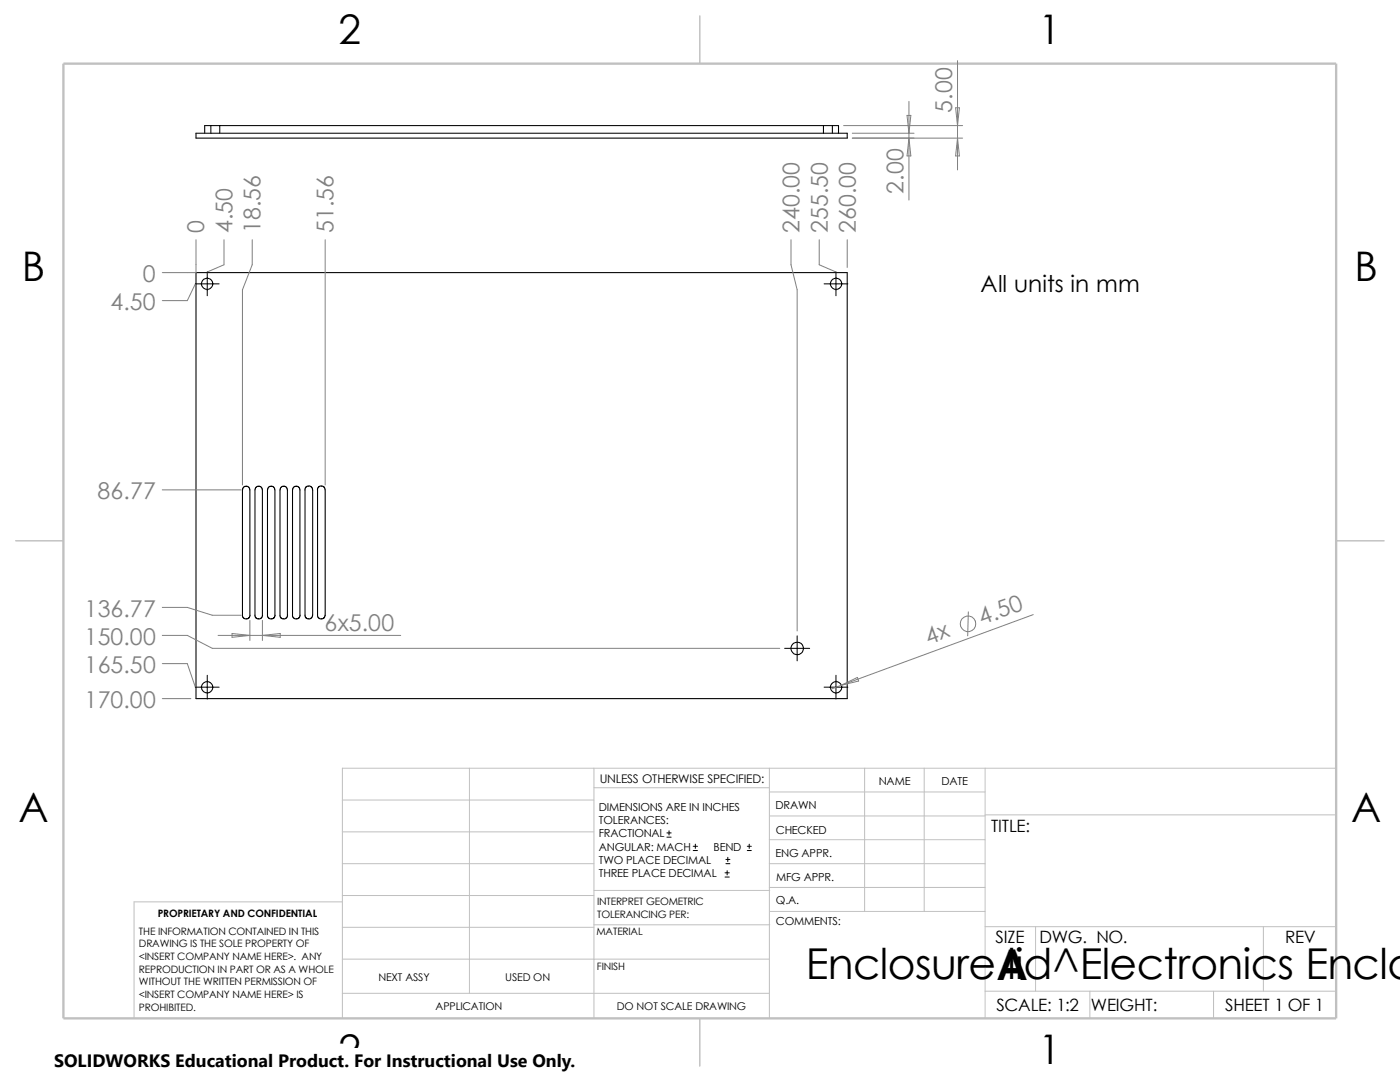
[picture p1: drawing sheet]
<svg xmlns="http://www.w3.org/2000/svg" width="279mm" height="216mm" viewBox="0 0 279 216" stroke-linecap="round" stroke-linejoin="round" font-family="sans-serif">
<g fill="none" stroke="#c0c0c0" stroke-width=".2">
<path d="M68.3 159.6h50.2M93.7 153.3v44.9M118.5 157.2h35M118.5 153.3v49.9M153.5 158h43.1M153.5 153.3v49.9M172.6 153.3v28.6M184.4 153.3v28.6M196.6 153.3v49.9M266.7 153.3h-198.4v49.9M68.3 172.3h50.2M68.3 166h50.2"/>
<path d="M68.3 180h-41.5v23.2M68.3 178.7h50.2M118.5 177.7h35.1M153.5 172.3h43.1M153.5 177.1h43.1M153.5 162.8h43.1M153.5 167.6h43.1M196.6 162.6h70.1M68.3 191.4h85.2M68.3 198.2h85.2M68.3 185h50.2M118.5 184.5h35.1"/>
<path d="M153.6 181.9h43M196.6 184.9h70.1M196.6 197.8h70.1M206.7 184.9v12.9M217.5 197.8v5.4M242.2 197.8v5.4M252.1 184.9v12.9"/>
</g>
<path d="M139.7 3.2v9.5M3.1 107.9h9.6M266.7 107.9h9.5M139.7 203.2v9.5" fill="none" stroke="#c0c0c0" stroke-width=".21"/>
<path d="M12.7 12.7h254v190.5h-254z" fill="none" stroke="#c0c0c0" stroke-width=".47"/>
<g fill="none" stroke="#000" stroke-width=".21">
<path d="M39.1 26.6h130v1h-130zM42.1 25.1h-1.2v1.5M42.1 25.1v1.5M42.1 25.1h1.8M43.9 25.1v1.5M43.9 25.1h120.4M164.3 25.1h1.8M164.3 25.1v1.5M166.1 25.1h1.2v1.5M166.1 25.1v1.5M39.1 54.4h130v85h-130zM48.6 97.2l.3-.2h.5l.3 .2 .2 .5v25.1l-.2 .5-.6 .2-.5-.1-.2-.4v-25.3z"/>
<path d="M51.1 97.2l.3-.2h.5l.3 .2 .2 .5v25.1l-.2 .5-.6 .2-.5-.1-.2-.4v-25.3zM53.6 97.2l.3-.2h.5l.3 .2 .2 .5v25.1l-.2 .5-.6 .2-.5-.1-.2-.4v-25.3zM60.9 97.7v25.3l.2 .4 .5 .1 .5-.2 .3-.5v-25.1l-.2-.5-.6-.3-.5 .2-.3 .6M63.4 97.7v25.3l.2 .4 .5 .1 .5-.2 .3-.5v-25.1l-.2-.5-.6-.3-.5 .2-.3 .6M57.4 122.8v-25.1l-.2-.5-.6-.2-.5 .2-.2 .5v25.3l.2 .4 .5 .1 .5-.2 .3-.5M59.9 122.8v-25.1l-.3-.5-.5-.2-.5 .2-.2 .5v25.3l.2 .4 .5 .1 .5-.2 .3-.5"/>
<circle cx="41.4" cy="56.6" r="1.11"/>
<circle cx="166.9" cy="56.6" r="1.11"/>
<circle cx="41.3" cy="137.1" r="1.12"/>
<circle cx="159.1" cy="129.4" r="1.26"/>
<circle cx="166.9" cy="137.1" r="1.13"/>
</g>
<g fill="none" stroke="#808080" stroke-width=".2">
<path d="M191.1 12.1v21.8M168.4 25.1h23.7M170.1 27.6h22M170.1 26.6h12.3M181 23h.8l-.4 3.6zM181.4 27.6l.4 3.5h-.8zM181.4 20.2v19.7M190.7 21.5h.8l-.4 3.6zM191.1 27.6l.4 3.5h-.8zM39 56.6l-1.6 3.4h-5M39.1 47.8v6.6h-6.7M44.7 47.8v5l-3.3 1.5"/>
<path d="M50.3 47.8v5l-1.9 5v39M64.9 47.8v49M157.9 47.8v5l1.2 5v68.1M163.5 47.8v5l3.3 1.5M169.1 47.8v5.6M32.4 97.7h15.7M32.4 126.8h5l5 2.6h113.2M32.4 132.4h5l1.6 4.7M32.4 139.4h5.7M32.4 121.2h5l5 1.6h5.7M43.5 126.8h36.5M46.3 126.4l3.6 .4-3.6 .4z"/>
<path d="M49.9 123.8v4M52.4 126.8l3.5-.4v.8zM52.4 123.8v4M167.9 136.7l-2.1 .8M167.9 136.7l3.2-1.5 .3 .7zM193.3 122.1l-.2 4.8M206.2 122.6l-38.3 14.1"/>
<circle cx="193.2" cy="124.5" r="1.56"/>
</g>
<g fill="none" stroke="#000" stroke-width=".2">
<path d="M39 56.6h4.7M41.4 54.3v4.7M164.5 56.6h4.7M166.8 54.3v4.7M39 137.1h4.7M41.4 134.7v4.8M156.6 129.4h5M159.1 126.9v5M164.5 137.1h4.7M166.8 134.7v4.8M133.1 167h.8M133.1 166.2h.8"/>
<path d="M133.5 165.8v.8M138.3 169.7h.9M138.3 168.9h.9M138.8 168.4v.9M144.7 175h.8M144.7 174.2h.8M144.9 172.3h.8M144.9 171.5h.8M145.1 173.7v.9M145.2 171.1v.8M149.1 169.7h.8M149.1 168.9h.8"/>
<path d="M149.5 168.4v.9"/>
</g>
<path d="M10.8 209.2h104.1v6.7h-104.1z" fill="#fff"/>
<g font-size="8.5">
<text x="160.8" y="195.3">Enclosure lid^Electronics Enclo</text>
<text x="198.8" y="195.5">A</text>
</g>
<g font-size="8.1">
<text x="67.6" y="8.8">2</text>
<text x="207.3" y="8.8">1</text>
<text x="4.4" y="56.1">B</text>
<text x="270.3" y="56.1">B</text>
<text x="3.7" y="164.1">A</text>
<text x="269.6" y="164.1">A</text>
<text x="67.6" y="212.3">2</text>
<text x="207.3" y="212.3">1</text>
</g>
<g font-size="4.6" fill="#808080">
<text x="190" y="22.5" transform="rotate(-90 190 22.5)">5.00</text>
<text x="180.3" y="38.6" transform="rotate(-90 180.3 38.6)">2.00</text>
<text x="40.8" y="46.5" transform="rotate(-90 40.8 46.5)">0</text>
<text x="46.4" y="46.5" transform="rotate(-90 46.4 46.5)">4.50</text>
<text x="52" y="46.5" transform="rotate(-90 52 46.5)">18.56</text>
<text x="66.5" y="46.5" transform="rotate(-90 66.5 46.5)">51.56</text>
<text x="159.6" y="46.5" transform="rotate(-90 159.6 46.5)">240.00</text>
<text x="165.2" y="46.5" transform="rotate(-90 165.2 46.5)">255.50</text>
<text x="170.8" y="46.5" transform="rotate(-90 170.8 46.5)">260.00</text>
<text x="28.5" y="56.2">0</text>
<text x="22" y="61.8">4.50</text>
<text x="19.4" y="99.6">86.77</text>
<text x="16.9" y="123.1">136.77</text>
<text x="64.8" y="125.9">6x5.00</text>
<text x="196" y="124.7" transform="rotate(-20 196 124.7)">4.50</text>
<text x="16.9" y="128.7">150.00</text>
<text x="185.3" y="128.7" transform="rotate(-20 185.3 128.7)">4x</text>
<text x="16.9" y="134.3">165.50</text>
<text x="16.9" y="141.2">170.00</text>
</g>
<text font-size="4.6" x="195.7" y="58.2">All units in mm</text>
<text font-size="3.6" x="10.8" y="213">SOLIDWORKS Educational Product. For Instructional Use Only.</text>
<g font-size="3.4">
<text x="197.8" y="166">TITLE:</text>
<text x="198.7" y="188.1">SIZE</text>
<text x="207.5" y="188.1">DWG. NO.</text>
<text x="256.5" y="188.2">REV</text>
<text x="198.8" y="201.7">SCALE: 1:2</text>
<text x="217.7" y="201.8">WEIGHT:</text>
<text x="244.5" y="201.7">SHEET 1 OF 1</text>
</g>
<text font-size="2.4" x="119.7" y="156.2">UNLESS OTHERWISE SPECIFIED:</text>
<g font-size="2.2">
<text x="119.5" y="161.8">DIMENSIONS ARE IN INCHES</text>
<text x="154.8" y="161.5">DRAWN</text>
<text x="175.4" y="156.7">NAME</text>
<text x="187.9" y="156.7">DATE</text>
<text x="119.5" y="164.4">TOLERANCES:</text>
<text x="119.5" y="167.1">FRACTIONAL</text>
<text x="154.8" y="166.3">CHECKED</text>
<text x="119.5" y="172.4">TWO PLACE DECIMAL</text>
<text x="119.5" y="169.8">ANGULAR: MACH</text>
<text x="142.4" y="169.8">BEND</text>
<text x="154.8" y="171">ENG APPR.</text>
<text x="119.5" y="175">THREE PLACE DECIMAL</text>
<text x="154.9" y="175.7">MFG APPR.</text>
<text x="154.9" y="184.7">COMMENTS:</text>
<text x="154.9" y="180.5">Q.A.</text>
</g>
<g font-size="2.1">
<text x="75.5" y="195.7">NEXT ASSY</text>
<text x="100.8" y="195.7">USED ON</text>
<text x="86.9" y="201.5">APPLICATION</text>
<text x="123.1" y="201.6">DO NOT SCALE DRAWING</text>
</g>
<g font-size="2">
<text x="31.5" y="183">PROPRIETARY AND CONFIDENTIAL</text>
<text x="119.2" y="180.6">INTERPRET GEOMETRIC</text>
<text x="119.2" y="183.1">TOLERANCING PER:</text>
<text x="27.7" y="186.5">THE INFORMATION CONTAINED IN THIS</text>
<text x="27.7" y="189.1">DRAWING IS THE SOLE PROPERTY OF</text>
<text x="27.7" y="191.6">&lt;INSERT COMPANY NAME HERE&gt;. ANY</text>
<text x="119" y="186.6">MATERIAL</text>
<text x="27.7" y="194.1">REPRODUCTION IN PART OR AS A WHOLE</text>
<text x="27.7" y="196.6">WITHOUT THE WRITTEN PERMISSION OF</text>
<text x="119.1" y="193.5">FINISH</text>
<text x="27.7" y="199.1">&lt;INSERT COMPANY NAME HERE&gt; IS</text>
<text x="27.7" y="201.7">PROHIBITED.</text>
</g>
</svg>
